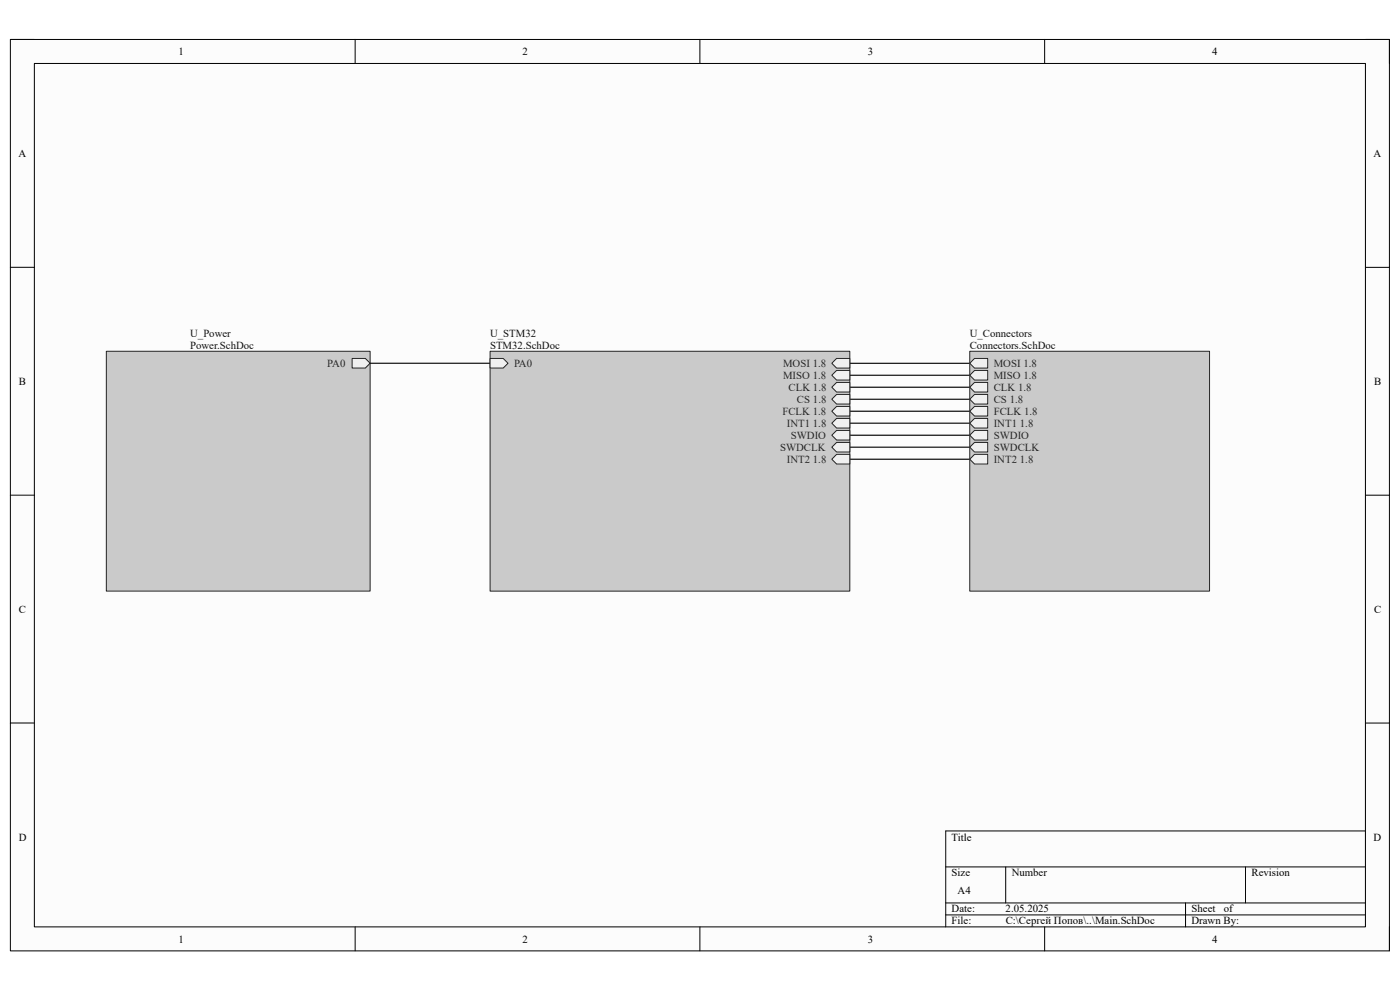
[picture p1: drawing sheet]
<svg xmlns="http://www.w3.org/2000/svg" width="297mm" height="210mm" viewBox="0 0 297 210" stroke-linecap="round" stroke-linejoin="round" font-family="sans-serif">
<path d="M2.2 8.4h292.6v193.3h-292.6z" fill-rule="evenodd" fill="#fcfcfc"/>
<path d="M2.2 8.4h292.6v193.3h-292.6z" fill="none" stroke="#000" stroke-width=".21"/>
<path d="M7.3 13.5h282.4v183.1h-282.4z" fill-rule="evenodd" fill="#fcfcfc"/>
<g fill="none" stroke="#000" stroke-width=".21">
<path d="M2.2 8.4h5.1M7.3 13.5h282.4v183.1h-282.4zM75.3 8.4v5.1M148.5 8.4v5.1M221.6 8.4v5.1M289.7 8.4h5.1v5.1M2.2 56.7h5.1M289.7 56.7h5.1M2.2 105h5.1M289.7 105.1h5.1M2.2 153.4h5.1M289.7 153.4h5.1"/>
<path d="M289.7 176.3h-89.1v20.3M75.3 196.6v5.1M148.5 196.6v5.1M200.6 183.9h89.1M200.6 191.5h89.1M200.6 194.1h89.1M213.4 183.9v7.6M221.6 196.6v5.1M251.5 191.5v5.1M264.2 183.9v7.6M294.8 196.6v5.1"/>
</g>
<path d="M22.6 74.5h55.9v50.9h-55.9z" fill-rule="evenodd" fill="#cacaca"/>
<path d="M22.6 74.5h55.9v50.9h-55.9z" fill="none" stroke="#262626" stroke-width=".21"/>
<path d="M74.7 76h2.8l1 1.1-1 1h-2.8z" fill-rule="evenodd" fill="#f0f0f0"/>
<path d="M74.7 76h2.8l1 1.1-1 1h-2.8z" fill="none" stroke="#262626" stroke-width=".21"/>
<path d="M78.5 77.1h25.5M180.3 77.1h25.4M180.3 79.6h25.4M180.3 82.1h25.4M180.3 84.7h25.4M180.3 87.2h25.4M180.3 89.8h25.4M180.3 92.3h25.4M180.3 94.9h25.4M180.3 97.4h25.4" fill="none" stroke="#0e0e0e" stroke-width=".25"/>
<path d="M104 74.5h76.3v50.9h-76.3z" fill-rule="evenodd" fill="#cacaca"/>
<path d="M104 74.5h76.3v50.9h-76.3z" fill="none" stroke="#262626" stroke-width=".21"/>
<path d="M177.5 76h2.8v2.1h-2.8l-1-1z" fill-rule="evenodd" fill="#f0f0f0"/>
<path d="M177.5 76h2.8v2.1h-2.8l-1-1z" fill="none" stroke="#262626" stroke-width=".21"/>
<path d="M177.5 78.6h2.8v2h-2.8l-1-1z" fill-rule="evenodd" fill="#f0f0f0"/>
<path d="M177.5 78.6h2.8v2h-2.8l-1-1z" fill="none" stroke="#262626" stroke-width=".21"/>
<path d="M177.5 81.1h2.8v2.1h-2.8l-1-1.1z" fill-rule="evenodd" fill="#f0f0f0"/>
<path d="M177.5 81.1h2.8v2.1h-2.8l-1-1.1z" fill="none" stroke="#262626" stroke-width=".21"/>
<path d="M177.5 83.7h2.8v2h-2.8l-1-1z" fill-rule="evenodd" fill="#f0f0f0"/>
<path d="M177.5 83.7h2.8v2h-2.8l-1-1z" fill="none" stroke="#262626" stroke-width=".21"/>
<path d="M177.5 86.2h2.8v2.1h-2.8l-1-1.1z" fill-rule="evenodd" fill="#f0f0f0"/>
<path d="M177.5 86.2h2.8v2.1h-2.8l-1-1.1z" fill="none" stroke="#262626" stroke-width=".21"/>
<path d="M177.5 91.3h2.8v2h-2.8l-1-1z" fill-rule="evenodd" fill="#f0f0f0"/>
<path d="M177.5 91.3h2.8v2h-2.8l-1-1z" fill="none" stroke="#262626" stroke-width=".21"/>
<path d="M177.5 93.9h2.8v2h-2.8l-1-1z" fill-rule="evenodd" fill="#f0f0f0"/>
<path d="M177.5 93.9h2.8v2h-2.8l-1-1z" fill="none" stroke="#262626" stroke-width=".21"/>
<path d="M177.5 88.8h2.8v2h-2.8l-1-1z" fill-rule="evenodd" fill="#f0f0f0"/>
<path d="M177.5 88.8h2.8v2h-2.8l-1-1z" fill="none" stroke="#262626" stroke-width=".21"/>
<path d="M104 76h2.8l1 1.1-1 1h-2.8z" fill-rule="evenodd" fill="#f0f0f0"/>
<path d="M104 76h2.8l1 1.1-1 1h-2.8z" fill="none" stroke="#262626" stroke-width=".21"/>
<path d="M177.5 96.4h2.8v2h-2.8l-1-1z" fill-rule="evenodd" fill="#f0f0f0"/>
<path d="M177.5 96.4h2.8v2h-2.8l-1-1z" fill="none" stroke="#262626" stroke-width=".21"/>
<path d="M205.7 74.5h50.9v50.9h-50.9z" fill-rule="evenodd" fill="#cacaca"/>
<path d="M205.7 74.5h50.9v50.9h-50.9z" fill="none" stroke="#262626" stroke-width=".21"/>
<path d="M205.7 79.6l1-1h2.8v2h-2.8z" fill-rule="evenodd" fill="#f0f0f0"/>
<path d="M205.7 79.6l1-1h2.8v2h-2.8z" fill="none" stroke="#262626" stroke-width=".21"/>
<path d="M206.7 76h2.8v2.1h-2.8l-1-1z" fill-rule="evenodd" fill="#f0f0f0"/>
<path d="M206.7 76h2.8v2.1h-2.8l-1-1z" fill="none" stroke="#262626" stroke-width=".21"/>
<path d="M205.7 82.1l1-1h2.8v2.1h-2.8z" fill-rule="evenodd" fill="#f0f0f0"/>
<path d="M205.7 82.1l1-1h2.8v2.1h-2.8z" fill="none" stroke="#262626" stroke-width=".21"/>
<path d="M205.7 84.7l1-1h2.8v2h-2.8z" fill-rule="evenodd" fill="#f0f0f0"/>
<path d="M205.7 84.7l1-1h2.8v2h-2.8z" fill="none" stroke="#262626" stroke-width=".21"/>
<path d="M205.7 87.2l1-1h2.8v2.1h-2.8z" fill-rule="evenodd" fill="#f0f0f0"/>
<path d="M205.7 87.2l1-1h2.8v2.1h-2.8z" fill="none" stroke="#262626" stroke-width=".21"/>
<path d="M205.7 89.8l1-1h2.8v2h-2.8z" fill-rule="evenodd" fill="#f0f0f0"/>
<path d="M205.7 89.8l1-1h2.8v2h-2.8z" fill="none" stroke="#262626" stroke-width=".21"/>
<path d="M205.7 92.3l1-1h2.8v2h-2.8z" fill-rule="evenodd" fill="#f0f0f0"/>
<path d="M205.7 92.3l1-1h2.8v2h-2.8z" fill="none" stroke="#262626" stroke-width=".21"/>
<path d="M205.7 94.9l1-1h2.8v2h-2.8z" fill-rule="evenodd" fill="#f0f0f0"/>
<path d="M205.7 94.9l1-1h2.8v2h-2.8z" fill="none" stroke="#262626" stroke-width=".21"/>
<path d="M206.7 96.4h2.8v2h-2.8l-1-1z" fill-rule="evenodd" fill="#f0f0f0"/>
<path d="M206.7 96.4h2.8v2h-2.8l-1-1z" fill="none" stroke="#262626" stroke-width=".21"/>
<g font-size="2.3">
<text x="37.9" y="11.7">1</text>
<text x="110.9" y="11.7">2</text>
<text x="184.1" y="11.7">3</text>
<text x="257.1" y="11.7">4</text>
<text x="3.9" y="33.3">A</text>
<text x="291.4" y="33.3">A</text>
<text x="4" y="81.6">B</text>
<text x="291.5" y="81.6">B</text>
<text x="4" y="130">C</text>
<text x="291.5" y="130">C</text>
<text x="4" y="178.3">D</text>
<text x="201.9" y="178.3">Title</text>
<text x="291.4" y="178.3">D</text>
<text x="201.9" y="185.9">Size</text>
<text x="214.6" y="185.9">Number</text>
<text x="265.5" y="185.9">Revision</text>
<text x="203.2" y="189.7">A4</text>
<text x="201.9" y="193.5">Date:</text>
<text x="201.9" y="196.1">File:</text>
<text x="213.3" y="193.5">2.05.2025</text>
<text x="213.4" y="196.1">C:\Сергей Попов\..\Main.SchDoc</text>
<text x="252.8" y="196.1">Drawn By:</text>
<text x="252.8" y="193.5">Sheet</text>
<text x="259.6" y="193.5">of</text>
<text x="37.9" y="199.9">1</text>
<text x="110.9" y="199.9">2</text>
<text x="184.1" y="199.9">3</text>
<text x="257.1" y="199.9">4</text>
</g>
<g font-size="2.3" fill="#0e0e0e">
<text x="40.3" y="71.5">U_Power</text>
<text x="104" y="71.5">U_STM32</text>
<text x="205.7" y="71.5">U_Connectors</text>
<text x="40.3" y="74">Power.SchDoc</text>
<text x="104" y="74">STM32.SchDoc</text>
<text x="205.7" y="74">Connectors.SchDoc</text>
</g>
<g font-size="2.3" fill="#262626">
<text x="69.4" y="77.8">PA0</text>
<text x="109.1" y="77.8">PA0</text>
<text x="166.1" y="77.8">MOSI 1.8</text>
<text x="210.8" y="77.8">MOSI 1.8</text>
<text x="166.1" y="80.3">MISO 1.8</text>
<text x="167.3" y="82.9">CLK 1.8</text>
<text x="210.8" y="80.3">MISO 1.8</text>
<text x="210.8" y="82.9">CLK 1.8</text>
<text x="166" y="88">FCLK 1.8</text>
<text x="169.1" y="85.4">CS 1.8</text>
<text x="210.8" y="85.4">CS 1.8</text>
<text x="210.8" y="88">FCLK 1.8</text>
<text x="165.5" y="95.6">SWDCLK</text>
<text x="166.9" y="90.6">INT1 1.8</text>
<text x="167.8" y="93.1">SWDIO</text>
<text x="210.8" y="90.6">INT1 1.8</text>
<text x="210.8" y="93.1">SWDIO</text>
<text x="210.8" y="95.6">SWDCLK</text>
<text x="166.9" y="98.2">INT2 1.8</text>
<text x="210.8" y="98.2">INT2 1.8</text>
</g>
</svg>
